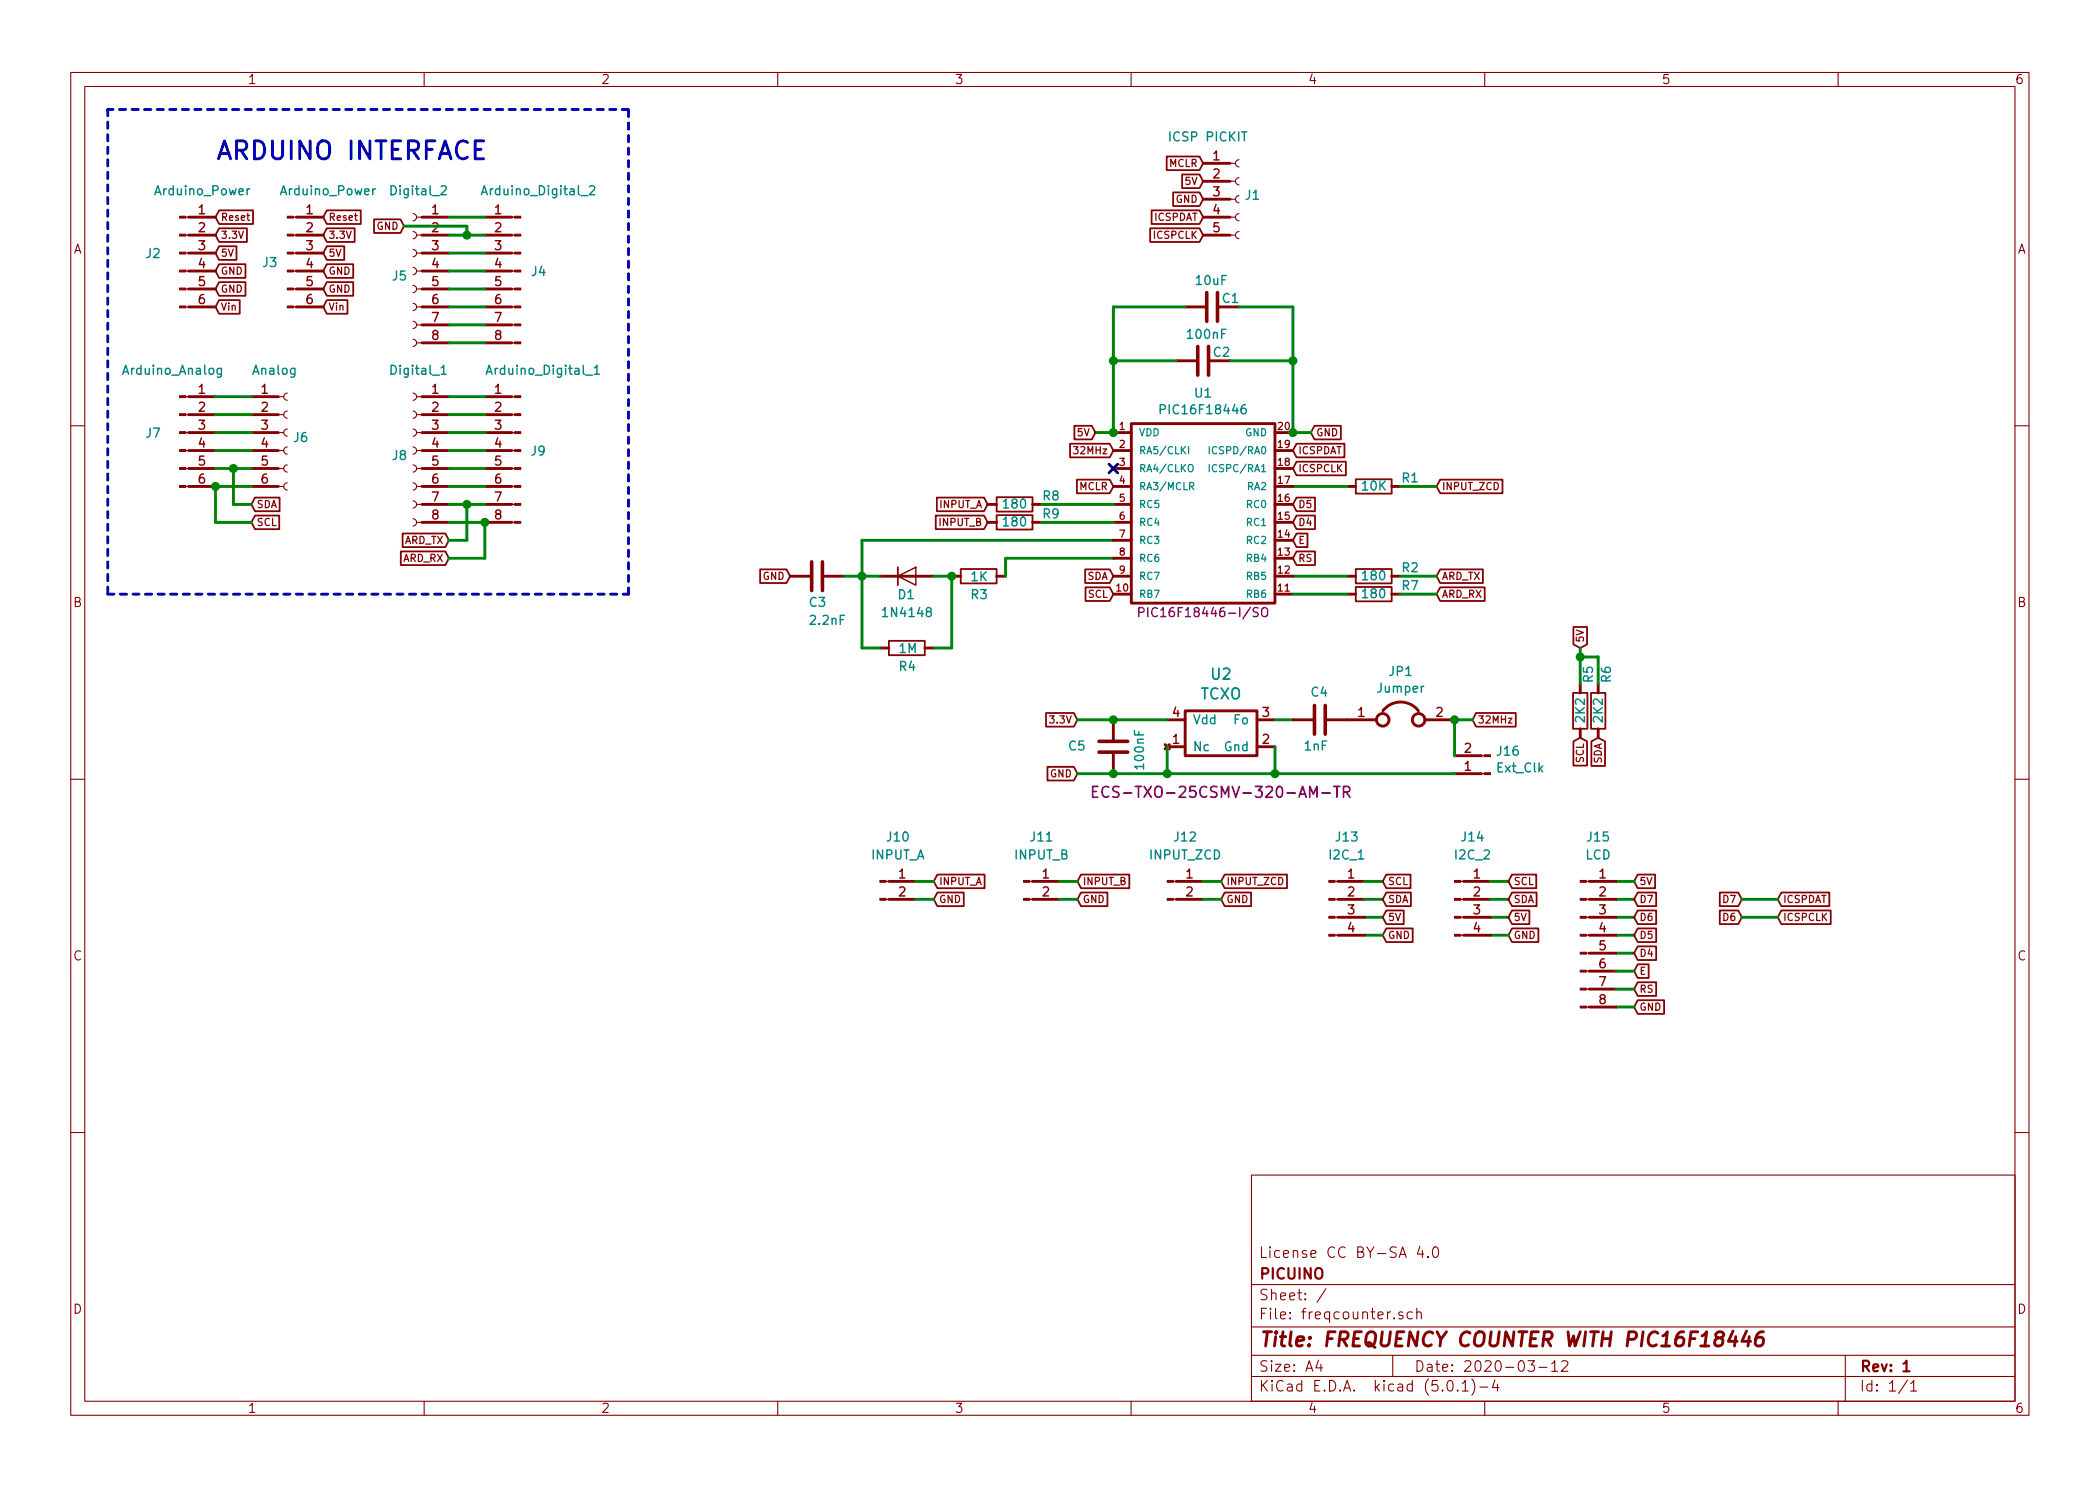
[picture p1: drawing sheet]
EESchema Schematic File Version 4
LIBS:freqcounter-cache
EELAYER 26 0
EELAYER END
$Descr A4 11693 8268
encoding utf-8
Sheet 1 1
Title "FREQUENCY COUNTER WITH PIC16F18446"
Date "2020-03-12"
Rev "1"
Comp "PICUINO"
Comment1 "License CC BY-SA 4.0"
Comment2 ""
Comment3 ""
Comment4 ""
$EndDescr
Text GLabel 6200 2700 0    40   Input ~ 0
MCLR
$Comp
L Device:C C2
U 1 1
P 6700 2000
F 0 "C2" V 6650 2050 50  0000 L CNN
F 1 "100nF" V 6550 1900 50  0000 L CNN
F 2 "Capacitor_SMD:C_0805_2012Metric_Pad1.15x1.40mm_HandSolder" H 6738 1850 50  0001 C CNN
F 3 "~" H 6700 2000 50  0001 C CNN
	1    6700 2000
	0    1    1    0   
$EndComp
$Comp
L Device:R R3
U 1 1
P 5450 3200
F 0 "R3" V 5550 3150 50  0000 L CNN
F 1 "1K" V 5450 3150 50  0000 L CNN
F 2 "Resistor_SMD:R_0805_2012Metric_Pad1.15x1.40mm_HandSolder" V 5380 3200 50  0001 C CNN
F 3 "~" H 5450 3200 50  0001 C CNN
	1    5450 3200
	0    1    1    0   
$EndComp
$Comp
L Device:C C3
U 1 1
P 4550 3200
F 0 "C3" V 4400 3150 50  0000 L CNN
F 1 "2.2nF" V 4300 3150 50  0000 L CNN
F 2 "Capacitor_SMD:C_0805_2012Metric_Pad1.15x1.40mm_HandSolder" H 4588 3050 50  0001 C CNN
F 3 "~" H 4550 3200 50  0001 C CNN
	1    4550 3200
	0    1    -1   0   
$EndComp
Text GLabel 8000 2700 2    40   Input ~ 0
INPUT_ZCD
Text GLabel 6700 900  0    40   Input ~ 0
MCLR
Text GLabel 6700 1000 0    40   Input ~ 0
5V
Text GLabel 6700 1100 0    40   Input ~ 0
GND
Text GLabel 5500 2800 0    40   Input ~ 0
INPUT_A
Text GLabel 5500 2900 0    40   Input ~ 0
INPUT_B
$Comp
L Diode:1N4148W D1
U 1 1
P 5050 3200
F 0 "D1" H 5100 3100 50  0000 R CNN
F 1 "1N4148" H 5200 3000 50  0000 R CNN
F 2 "Footprints:SOD-80_HandSolder" H 5050 3025 50  0001 C CNN
F 3 "LS4148-GS18" H 5050 3200 50  0001 C CNN
	1    5050 3200
	1    0    0    -1  
$EndComp
Wire Wire Line
	5300 3200 5200 3200
Wire Wire Line
	4700 3200 4800 3200
Text GLabel 7300 2400 2    40   Input ~ 0
GND
$Comp
L Connector:Conn_01x05_Female J1
U 1 1
P 6900 1100
F 0 "J1" H 6928 1125 50  0000 L CNN
F 1 "ICSP PICKIT" H 6500 1450 50  0000 L CNN
F 2 "Connector_PinHeader_2.54mm:PinHeader_1x05_P2.54mm_Vertical" H 6900 1100 50  0001 C CNN
F 3 "~" H 6900 1100 50  0001 C CNN
	1    6900 1100
	1    0    0    -1  
$EndComp
Wire Wire Line
	7300 2400 7200 2400
Wire Wire Line
	7200 2400 7200 2000
Wire Wire Line
	7200 2000 6850 2000
Wire Wire Line
	6200 2400 6100 2400
Wire Wire Line
	6200 2400 6200 2000
Wire Wire Line
	6200 2000 6550 2000
Wire Wire Line
	4800 3000 4800 3200
Wire Wire Line
	4800 3000 6200 3000
Wire Wire Line
	6200 3100 5600 3100
Wire Wire Line
	5600 3100 5600 3200
Text GLabel 6700 1200 0    40   Input ~ 0
ICSPDAT
Text GLabel 6700 1300 0    40   Input ~ 0
ICSPCLK
Text GLabel 7200 2500 2    40   Input ~ 0
ICSPDAT
Text GLabel 7200 2600 2    40   Input ~ 0
ICSPCLK
$Comp
L Connector:Conn_01x08_Male J4
U 1 1
P 2900 1500
F 0 "J4" H 2800 1500 50  0000 C CNN
F 1 "Arduino_Digital_2" H 2800 1950 50  0000 C CNN
F 2 "Footprints:Connector_1x08" H 2900 1500 50  0001 C CNN
F 3 "~" H 2900 1500 50  0001 C CNN
	1    2900 1500
	-1   0    0    -1  
$EndComp
$Comp
L Connector:Conn_01x08_Male J9
U 1 1
P 2900 2500
F 0 "J9" H 2850 2500 50  0000 R CNN
F 1 "Arduino_Digital_1" H 3100 2950 50  0000 R CNN
F 2 "Footprints:Connector_1x08" H 2900 2500 50  0001 C CNN
F 3 "~" H 2900 2500 50  0001 C CNN
	1    2900 2500
	-1   0    0    -1  
$EndComp
$Comp
L Connector:Conn_01x06_Male J7
U 1 1
P 1000 2400
F 0 "J7" H 900 2400 50  0000 R CNN
F 1 "Arduino_Analog" H 1250 2750 50  0000 R CNN
F 2 "Footprints:Connector_1x06" H 1000 2400 50  0001 C CNN
F 3 "~" H 1000 2400 50  0001 C CNN
	1    1000 2400
	1    0    0    -1  
$EndComp
$Comp
L Connector:Conn_01x06_Male J2
U 1 1
P 1000 1400
F 0 "J2" H 900 1400 50  0000 R CNN
F 1 "Arduino_Power" H 1400 1750 50  0000 R CNN
F 2 "Footprints:Connector_1x06" H 1000 1400 50  0001 C CNN
F 3 "~" H 1000 1400 50  0001 C CNN
	1    1000 1400
	1    0    0    -1  
$EndComp
Text Notes 1200 900  0    100  ~ 0
ARDUINO INTERFACE
Text GLabel 1400 2900 2    40   Input ~ 0
SCL
Text GLabel 1400 2800 2    40   Input ~ 0
SDA
Text GLabel 2500 3100 0    40   Input ~ 0
ARD_RX
Text GLabel 2500 3000 0    40   Input ~ 0
ARD_TX
Text GLabel 1200 1600 2    40   Input ~ 0
GND
Text GLabel 1200 1500 2    40   Input ~ 0
GND
Text GLabel 1200 1400 2    40   Input ~ 0
5V
Text GLabel 1200 1300 2    40   Input ~ 0
3.3V
Text GLabel 8000 3200 2    40   Input ~ 0
ARD_TX
Text GLabel 8000 3300 2    40   Input ~ 0
ARD_RX
Text GLabel 6200 3300 0    40   Input ~ 0
SCL
Text GLabel 6200 3200 0    40   Input ~ 0
SDA
$Comp
L Device:R R1
U 1 1
P 7650 2700
F 0 "R1" V 7600 2850 50  0000 L CNN
F 1 "10K" V 7645 2625 50  0000 L CNN
F 2 "Resistor_SMD:R_0805_2012Metric_Pad1.15x1.40mm_HandSolder" V 7580 2700 50  0001 C CNN
F 3 "~" H 7650 2700 50  0001 C CNN
	1    7650 2700
	0    1    1    0   
$EndComp
Wire Wire Line
	7800 2700 8000 2700
Wire Wire Line
	7200 2700 7500 2700
$Comp
L Device:R R2
U 1 1
P 7650 3200
F 0 "R2" V 7600 3350 50  0000 L CNN
F 1 "180" V 7645 3125 50  0000 L CNN
F 2 "Resistor_SMD:R_0805_2012Metric_Pad1.15x1.40mm_HandSolder" V 7580 3200 50  0001 C CNN
F 3 "~" H 7650 3200 50  0001 C CNN
	1    7650 3200
	0    1    1    0   
$EndComp
Wire Wire Line
	8000 3200 7800 3200
Wire Wire Line
	7500 3200 7200 3200
$Comp
L Device:C C1
U 1 1
P 6750 1700
F 0 "C1" V 6700 1750 50  0000 L CNN
F 1 "10uF" V 6600 1600 50  0000 L CNN
F 2 "Capacitor_SMD:C_0805_2012Metric_Pad1.15x1.40mm_HandSolder" H 6788 1550 50  0001 C CNN
F 3 "~" H 6750 1700 50  0001 C CNN
	1    6750 1700
	0    1    1    0   
$EndComp
Wire Wire Line
	6900 1700 7200 1700
Wire Wire Line
	7200 1700 7200 2000
Connection ~ 7200 2000
Wire Wire Line
	6600 1700 6200 1700
Wire Wire Line
	6200 1700 6200 2000
Connection ~ 6200 2000
$Comp
L freqcounter:PIC16F18446 U1
U 1 1
P 6700 2350
F 0 "U1" H 6700 2523 50  0000 C CNN
F 1 "PIC16F18446" H 6700 2430 50  0000 C CNN
F 2 "Package_SO:SOIC-20W_7.5x12.8mm_P1.27mm" H 6700 2350 50  0001 C CNN
F 3 "PIC16F18446-I/SO" H 6700 1300 50  0000 C CNN
	1    6700 2350
	1    0    0    -1  
$EndComp
Connection ~ 6200 2400
Connection ~ 7200 2400
$Comp
L freqcounter:TCXO U2
U 1 1
P 6500 4000
F 0 "U2" H 6800 4258 60  0000 C CNN
F 1 "TCXO" H 6800 4148 60  0000 C CNN
F 2 "Footprints:TCXO-5032" H 6700 3950 60  0001 C CNN
F 3 "ECS-TXO-25CSMV-320-AM-TR" H 6800 3600 60  0000 C CNN
	1    6500 4000
	1    0    0    -1  
$EndComp
Text GLabel 6000 4000 0    40   Input ~ 0
3.3V
$Comp
L Device:C C5
U 1 1
P 6200 4150
F 0 "C5" H 6350 4150 50  0000 L CNN
F 1 "100nF" V 6050 4050 50  0000 L CNN
F 2 "Capacitor_SMD:C_0805_2012Metric_Pad1.15x1.40mm_HandSolder" H 6238 4000 50  0001 C CNN
F 3 "~" H 6200 4150 50  0001 C CNN
	1    6200 4150
	-1   0    0    1   
$EndComp
Wire Wire Line
	6000 4000 6200 4000
Wire Wire Line
	6200 4000 6500 4000
Connection ~ 6200 4000
Wire Wire Line
	6200 4300 6500 4300
Wire Wire Line
	7100 4300 7100 4150
Text GLabel 6000 4300 0    40   Input ~ 0
GND
Wire Wire Line
	6200 4300 6000 4300
Connection ~ 6200 4300
Text GLabel 8200 4000 2    40   Input ~ 0
32MHz
Wire Wire Line
	7200 4000 7100 4000
$Comp
L Device:C C4
U 1 1
P 7350 4000
F 0 "C4" V 7500 3950 50  0000 L CNN
F 1 "1nF" V 7200 3950 50  0000 L CNN
F 2 "Capacitor_SMD:C_0805_2012Metric_Pad1.15x1.40mm_HandSolder" H 7388 3850 50  0001 C CNN
F 3 "~" H 7350 4000 50  0001 C CNN
	1    7350 4000
	0    -1   -1   0   
$EndComp
Text GLabel 6200 2500 0    40   Input ~ 0
32MHz
NoConn ~ 6200 2600
$Comp
L Connector:Conn_01x02_Male J10
U 1 1
P 4900 4900
F 0 "J10" H 5000 5150 50  0000 C CNN
F 1 "INPUT_A" H 5000 5050 50  0000 C CNN
F 2 "Connector_PinHeader_2.54mm:PinHeader_1x02_P2.54mm_Vertical" H 4900 4900 50  0001 C CNN
F 3 "~" H 4900 4900 50  0001 C CNN
	1    4900 4900
	1    0    0    -1  
$EndComp
Text GLabel 5200 4900 2    40   Input ~ 0
INPUT_A
Wire Wire Line
	5200 4900 5100 4900
Text GLabel 5200 5000 2    40   Input ~ 0
GND
Wire Wire Line
	5200 5000 5100 5000
$Comp
L Connector:Conn_01x02_Male J11
U 1 1
P 5700 4900
F 0 "J11" H 5800 5150 50  0000 C CNN
F 1 "INPUT_B" H 5800 5050 50  0000 C CNN
F 2 "Connector_PinHeader_2.54mm:PinHeader_1x02_P2.54mm_Vertical" H 5700 4900 50  0001 C CNN
F 3 "~" H 5700 4900 50  0001 C CNN
	1    5700 4900
	1    0    0    -1  
$EndComp
Text GLabel 6000 4900 2    40   Input ~ 0
INPUT_B
Wire Wire Line
	6000 4900 5900 4900
Text GLabel 6000 5000 2    40   Input ~ 0
GND
Wire Wire Line
	6000 5000 5900 5000
$Comp
L Connector:Conn_01x02_Male J12
U 1 1
P 6500 4900
F 0 "J12" H 6600 5150 50  0000 C CNN
F 1 "INPUT_ZCD" H 6600 5050 50  0000 C CNN
F 2 "Connector_PinHeader_2.54mm:PinHeader_1x02_P2.54mm_Vertical" H 6500 4900 50  0001 C CNN
F 3 "~" H 6500 4900 50  0001 C CNN
	1    6500 4900
	1    0    0    -1  
$EndComp
Text GLabel 6800 4900 2    40   Input ~ 0
INPUT_ZCD
Wire Wire Line
	6800 4900 6700 4900
Text GLabel 6800 5000 2    40   Input ~ 0
GND
Wire Wire Line
	6800 5000 6700 5000
Wire Wire Line
	7700 5100 7600 5100
Text GLabel 7700 5200 2    40   Input ~ 0
GND
Wire Wire Line
	7700 5200 7600 5200
$Comp
L Connector:Conn_01x04_Male J13
U 1 1
P 7400 5000
F 0 "J13" H 7500 5350 50  0000 C CNN
F 1 "I2C_1" H 7500 5250 50  0000 C CNN
F 2 "Connector_PinHeader_2.54mm:PinHeader_1x04_P2.54mm_Vertical" H 7400 5000 50  0001 C CNN
F 3 "~" H 7400 5000 50  0001 C CNN
	1    7400 5000
	1    0    0    -1  
$EndComp
Text GLabel 7700 5100 2    40   Input ~ 0
5V
Wire Wire Line
	7700 4900 7600 4900
Wire Wire Line
	7600 5000 7700 5000
Text GLabel 7700 4900 2    40   Input ~ 0
SCL
Text GLabel 7700 5000 2    40   Input ~ 0
SDA
Wire Wire Line
	8400 5100 8300 5100
Text GLabel 8400 5200 2    40   Input ~ 0
GND
Wire Wire Line
	8400 5200 8300 5200
$Comp
L Connector:Conn_01x04_Male J14
U 1 1
P 8100 5000
F 0 "J14" H 8200 5350 50  0000 C CNN
F 1 "I2C_2" H 8200 5250 50  0000 C CNN
F 2 "Connector_PinHeader_2.54mm:PinHeader_1x04_P2.54mm_Vertical" H 8100 5000 50  0001 C CNN
F 3 "~" H 8100 5000 50  0001 C CNN
	1    8100 5000
	1    0    0    -1  
$EndComp
Text GLabel 8400 5100 2    40   Input ~ 0
5V
Wire Wire Line
	8400 4900 8300 4900
Wire Wire Line
	8300 5000 8400 5000
Text GLabel 8400 4900 2    40   Input ~ 0
SCL
Text GLabel 8400 5000 2    40   Input ~ 0
SDA
Text GLabel 7200 2800 2    40   Input ~ 0
D5
Text GLabel 7200 2900 2    40   Input ~ 0
D4
Text GLabel 7200 3100 2    40   Input ~ 0
RS
Text GLabel 7200 3000 2    40   Input ~ 0
E
Text GLabel 9700 5000 0    40   Input ~ 0
D7
Text GLabel 9700 5100 0    40   Input ~ 0
D6
Text GLabel 9100 5500 2    40   Input ~ 0
RS
Text GLabel 9100 5400 2    40   Input ~ 0
E
Text GLabel 9100 5600 2    40   Input ~ 0
GND
Text GLabel 9100 4900 2    40   Input ~ 0
5V
Wire Wire Line
	9100 4900 9000 4900
Wire Wire Line
	9000 5000 9100 5000
Wire Wire Line
	9100 5100 9000 5100
Wire Wire Line
	9000 5200 9100 5200
Wire Wire Line
	9100 5300 9000 5300
Wire Wire Line
	9000 5600 9100 5600
Wire Wire Line
	4900 3200 4800 3200
Connection ~ 4800 3200
$Comp
L Device:R R4
U 1 1
P 5050 3600
F 0 "R4" V 5150 3550 50  0000 L CNN
F 1 "1M" V 5050 3550 50  0000 L CNN
F 2 "Resistor_SMD:R_0805_2012Metric_Pad1.15x1.40mm_HandSolder" V 4980 3600 50  0001 C CNN
F 3 "~" H 5050 3600 50  0001 C CNN
	1    5050 3600
	0    1    1    0   
$EndComp
Wire Wire Line
	4900 3600 4800 3600
Wire Wire Line
	4800 3600 4800 3200
Wire Wire Line
	5200 3600 5300 3600
Wire Wire Line
	5300 3600 5300 3200
Connection ~ 5300 3200
$Comp
L Connector:Conn_01x08_Male J15
U 1 1
P 8800 5200
F 0 "J15" H 8900 5750 50  0000 C CNN
F 1 "LCD" H 8900 5650 50  0000 C CNN
F 2 "Footprints:Connector_1x08" H 8800 5200 50  0001 C CNN
F 3 "~" H 8800 5200 50  0001 C CNN
	1    8800 5200
	1    0    0    -1  
$EndComp
Text GLabel 9900 5000 2    40   Input ~ 0
ICSPDAT
Text GLabel 9900 5100 2    40   Input ~ 0
ICSPCLK
Wire Wire Line
	9100 5400 9000 5400
Wire Wire Line
	9100 5500 9000 5500
Text GLabel 6100 2400 0    40   Input ~ 0
5V
Text GLabel 1200 1200 2    40   Input ~ 0
Reset
Text GLabel 1200 1700 2    40   Input ~ 0
Vin
$Comp
L Connector:Conn_01x06_Male J3
U 1 1
P 1600 1400
F 0 "J3" H 1550 1350 50  0000 R CNN
F 1 "Arduino_Power" H 2100 1750 50  0000 R CNN
F 2 "Footprints:Connector_1x06" H 1600 1400 50  0001 C CNN
F 3 "~" H 1600 1400 50  0001 C CNN
	1    1600 1400
	1    0    0    -1  
$EndComp
Text GLabel 1800 1600 2    40   Input ~ 0
GND
Text GLabel 1800 1500 2    40   Input ~ 0
GND
Text GLabel 1800 1400 2    40   Input ~ 0
5V
Text GLabel 1800 1300 2    40   Input ~ 0
3.3V
Text GLabel 1800 1200 2    40   Input ~ 0
Reset
Text GLabel 1800 1700 2    40   Input ~ 0
Vin
Wire Notes Line
	3500 600  600  600 
Text GLabel 8800 4100 3    40   Input ~ 0
SCL
Text GLabel 8900 4100 3    40   Input ~ 0
SDA
$Comp
L Device:R R5
U 1 1
P 8800 3950
F 0 "R5" V 8750 4100 50  0000 L CNN
F 1 "2K2" V 8795 3875 50  0000 L CNN
F 2 "Resistor_SMD:R_0805_2012Metric_Pad1.15x1.40mm_HandSolder" V 8730 3950 50  0001 C CNN
F 3 "~" H 8800 3950 50  0001 C CNN
	1    8800 3950
	-1   0    0    -1  
$EndComp
$Comp
L Device:R R6
U 1 1
P 8900 3950
F 0 "R6" V 8850 4100 50  0000 L CNN
F 1 "2K2" V 8895 3875 50  0000 L CNN
F 2 "Resistor_SMD:R_0805_2012Metric_Pad1.15x1.40mm_HandSolder" V 8830 3950 50  0001 C CNN
F 3 "~" H 8900 3950 50  0001 C CNN
	1    8900 3950
	-1   0    0    -1  
$EndComp
Text GLabel 8800 3600 1    40   Input ~ 0
5V
Wire Wire Line
	8800 3600 8800 3650
Wire Wire Line
	8800 3650 8900 3650
Wire Wire Line
	8900 3650 8900 3800
Connection ~ 8800 3650
Wire Wire Line
	8800 3650 8800 3800
$Comp
L Connector:Conn_01x06_Female J6
U 1 1
P 1600 2400
F 0 "J6" H 1628 2375 50  0000 L CNN
F 1 "Analog" H 1400 2750 50  0000 L CNN
F 2 "Footprints:Connector_1x06" H 1600 2400 50  0001 C CNN
F 3 "~" H 1600 2400 50  0001 C CNN
	1    1600 2400
	1    0    0    -1  
$EndComp
Wire Wire Line
	1200 2200 1400 2200
Wire Wire Line
	1200 2300 1400 2300
Wire Wire Line
	1200 2400 1400 2400
Wire Wire Line
	1200 2500 1400 2500
Wire Wire Line
	1200 2600 1300 2600
Wire Wire Line
	1200 2700 1400 2700
Wire Wire Line
	1200 2700 1200 2900
Wire Wire Line
	1200 2900 1400 2900
Connection ~ 1200 2700
Wire Wire Line
	1400 2800 1300 2800
Wire Wire Line
	1300 2800 1300 2600
Connection ~ 1300 2600
Wire Wire Line
	1300 2600 1400 2600
Wire Wire Line
	2500 3100 2700 3100
Wire Wire Line
	2700 3100 2700 2900
Wire Wire Line
	2500 3000 2600 3000
Wire Wire Line
	2600 3000 2600 2800
Wire Wire Line
	2600 2800 2700 2800
$Comp
L Connector:Conn_01x08_Female J8
U 1 1
P 2300 2500
F 0 "J8" H 2328 2475 50  0000 L CNN
F 1 "Digital_1" H 2100 2950 50  0000 L CNN
F 2 "Footprints:Connector_1x08" H 2300 2500 50  0001 C CNN
F 3 "~" H 2300 2500 50  0001 C CNN
	1    2300 2500
	-1   0    0    -1  
$EndComp
Wire Wire Line
	2500 2900 2700 2900
Connection ~ 2700 2900
Wire Wire Line
	2600 2800 2500 2800
Connection ~ 2600 2800
Wire Wire Line
	2500 2700 2700 2700
Wire Wire Line
	2500 2600 2700 2600
Wire Wire Line
	2500 2500 2700 2500
Wire Wire Line
	2500 2400 2700 2400
Wire Wire Line
	2500 2300 2700 2300
Wire Wire Line
	2500 2200 2700 2200
Wire Notes Line
	600  600  600  3300
Wire Notes Line
	600  3300 3500 3300
Wire Notes Line
	3500 3300 3500 600 
$Comp
L Connector:Conn_01x08_Female J5
U 1 1
P 2300 1500
F 0 "J5" H 2328 1475 50  0000 L CNN
F 1 "Digital_2" H 2100 1950 50  0000 L CNN
F 2 "Footprints:Connector_1x08" H 2300 1500 50  0001 C CNN
F 3 "~" H 2300 1500 50  0001 C CNN
	1    2300 1500
	-1   0    0    -1  
$EndComp
Wire Wire Line
	2500 1400 2700 1400
Wire Wire Line
	2500 1500 2700 1500
Wire Wire Line
	2500 1600 2700 1600
Wire Wire Line
	2500 1700 2700 1700
Wire Wire Line
	2500 1800 2700 1800
Wire Wire Line
	2500 1900 2700 1900
Wire Wire Line
	2700 1200 2500 1200
Wire Wire Line
	2700 1300 2600 1300
Text GLabel 2250 1250 0    40   Input ~ 0
GND
Wire Wire Line
	2250 1250 2600 1250
Wire Wire Line
	2600 1250 2600 1300
Connection ~ 2600 1300
Wire Wire Line
	2600 1300 2500 1300
$Comp
L Device:R R8
U 1 1
P 5650 2800
F 0 "R8" V 5600 2950 50  0000 L CNN
F 1 "180" V 5645 2725 50  0000 L CNN
F 2 "Resistor_SMD:R_0805_2012Metric_Pad1.15x1.40mm_HandSolder" V 5580 2800 50  0001 C CNN
F 3 "~" H 5650 2800 50  0001 C CNN
	1    5650 2800
	0    1    1    0   
$EndComp
$Comp
L Device:R R9
U 1 1
P 5650 2900
F 0 "R9" V 5600 3050 50  0000 L CNN
F 1 "180" V 5645 2825 50  0000 L CNN
F 2 "Resistor_SMD:R_0805_2012Metric_Pad1.15x1.40mm_HandSolder" V 5580 2900 50  0001 C CNN
F 3 "~" H 5650 2900 50  0001 C CNN
	1    5650 2900
	0    1    1    0   
$EndComp
Wire Wire Line
	5800 2800 6200 2800
Wire Wire Line
	5800 2900 6200 2900
$Comp
L Device:R R7
U 1 1
P 7650 3300
F 0 "R7" V 7600 3450 50  0000 L CNN
F 1 "180" V 7645 3225 50  0000 L CNN
F 2 "Resistor_SMD:R_0805_2012Metric_Pad1.15x1.40mm_HandSolder" V 7580 3300 50  0001 C CNN
F 3 "~" H 7650 3300 50  0001 C CNN
	1    7650 3300
	0    1    1    0   
$EndComp
Wire Wire Line
	7800 3300 8000 3300
Wire Wire Line
	7500 3300 7200 3300
Text GLabel 4400 3200 0    40   Input ~ 0
GND
$Comp
L Device:Jumper JP1
U 1 1
P 7800 4000
F 0 "JP1" H 7800 4272 50  0000 C CNN
F 1 "Jumper" H 7800 4179 50  0000 C CNN
F 2 "Footprints:PinHeader_1x02" H 7800 4000 50  0001 C CNN
F 3 "~" H 7800 4000 50  0001 C CNN
	1    7800 4000
	1    0    0    -1  
$EndComp
Wire Wire Line
	6500 4150 6500 4300
Connection ~ 6500 4300
Wire Wire Line
	6500 4300 7100 4300
Connection ~ 7100 4300
$Comp
L Connector:Conn_01x02_Male J16
U 1 1
P 8300 4300
F 0 "J16" H 8272 4179 50  0000 R CNN
F 1 "Ext_Clk" H 8272 4272 50  0000 R CNN
F 2 "Footprints:PinHeader_1x02" H 8300 4300 50  0001 C CNN
F 3 "~" H 8300 4300 50  0001 C CNN
	1    8300 4300
	-1   0    0    1   
$EndComp
Wire Wire Line
	8100 4200 8100 4000
Wire Wire Line
	7100 4300 8100 4300
Wire Wire Line
	8200 4000 8100 4000
Connection ~ 8100 4000
Text GLabel 9100 5200 2    40   Input ~ 0
D5
Text GLabel 9100 5300 2    40   Input ~ 0
D4
Text GLabel 9100 5000 2    40   Input ~ 0
D7
Text GLabel 9100 5100 2    40   Input ~ 0
D6
Wire Wire Line
	9700 5100 9900 5100
Wire Wire Line
	9700 5000 9900 5000
$EndSCHEMATC
